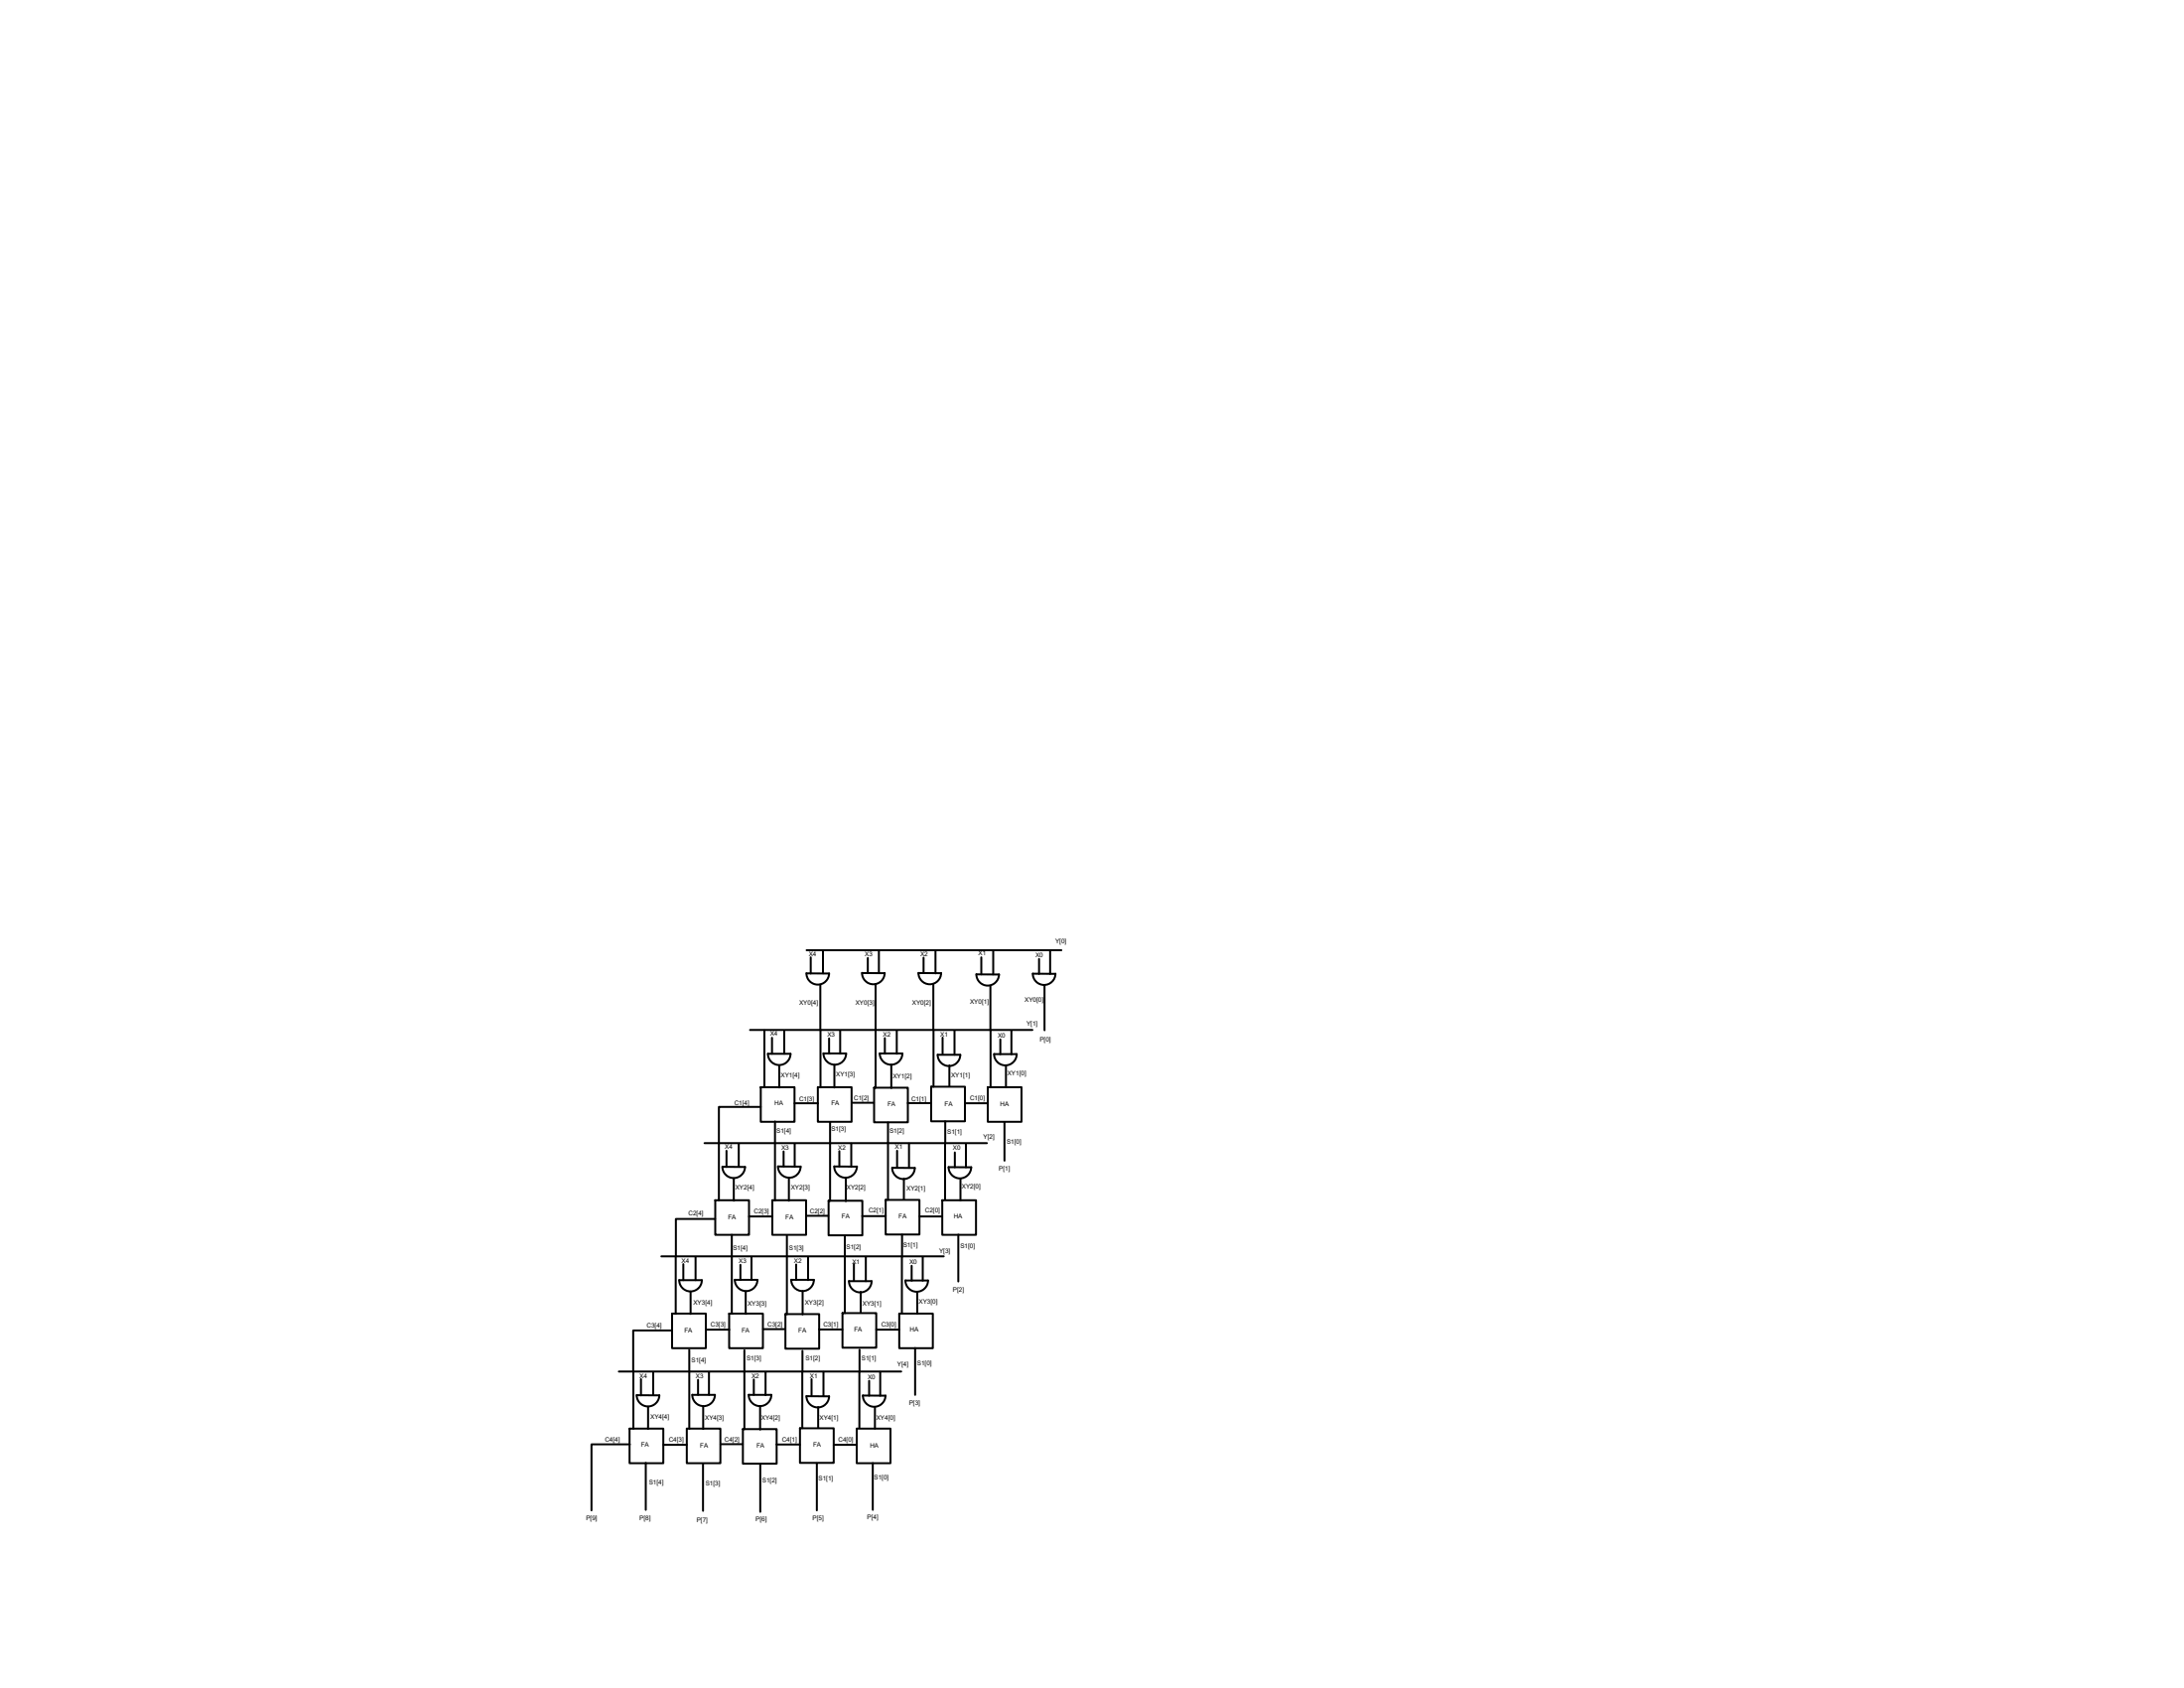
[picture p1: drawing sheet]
<svg xmlns="http://www.w3.org/2000/svg" width="279mm" height="216mm" viewBox="0 0 279 216" stroke-linecap="round" stroke-linejoin="round" font-family="sans-serif">
<!-- layer: 0 -->
<g fill="none" stroke="#000" stroke-width=".25">
<path d="M95.9 131.7h36.2M97.3 139.1h4.3v4.4h-4.3zM97.8 131.8v7.3M98.2 134.8a1.45 1.45 0 0 0 1.5 1.4 1.45 1.45 0 0 0 1.4-1.4h-2.8M98.8 132.7v2.1M99.7 136.2v2.9M100.3 131.8v3M103.2 124.5a1.45 1.45 0 0 0 1.4 1.4 1.45 1.45 0 0 0 1.5-1.4M103.2 124.5h2.9M103.2 121.5h32.6M103.7 122.4v2.1M104.6 139.1h4.3v4.4h-4.3z"/>
<path d="M104.9 125.9v5.9M105 131.7v7.4M105.3 121.5v3M105.3 134.7a1.45 1.45 0 0 0 1.5 1.5 1.45 1.45 0 0 0 1.4-1.5h-2.9M106.1 132.8v1.9M106.7 136.2v2.9M107.5 131.8v2.9M110.3 124.4a1.45 1.45 0 0 0 1.4 1.5 1.45 1.45 0 0 0 1.5-1.4h-2.9M111 122.5v2M111.8 139.1h4.3v4.4h-4.3zM112 125.9v5.8M112 131.8v7.3"/>
<path d="M112.4 121.6v2.9M112.5 134.7a1.45 1.45 0 0 0 1.5 1.5 1.45 1.45 0 0 0 1.4-1.5h-2.8M113.2 132.8v1.9M114 136.2v3M114.7 131.8v3M117.5 124.4a1.45 1.45 0 0 0 1.4 1.5 1.45 1.45 0 0 0 1.5-1.4h-2.9M118.2 122.5v2M119.1 139h4.3v4.4h-4.3zM119.4 125.8v13.2M119.7 121.5v3M120 134.9a1.45 1.45 0 0 0 1.4 1.4 1.45 1.45 0 0 0 1.5-1.4h-2.9M120.6 132.7v2.2"/>
<path d="M121.5 136.3v2.6M122.1 131.8v3.1M124.9 124.6a1.45 1.45 0 0 0 1.4 1.5 1.45 1.45 0 0 0 1.5-1.5M124.9 124.6h2.9M125.5 122.4v2.2M126.4 139.1h4.3v4.4h-4.3zM126.7 126.1v5.7M126.7 131.8v7.1M127.1 121.5v3.1M127.2 134.8a1.45 1.45 0 0 0 1.4 1.5 1.45 1.45 0 0 0 1.5-1.5h-2.9M128 132.9v1.9M128.7 136.3v2.8"/>
<path d="M129.4 131.8v3M132.1 124.5a1.45 1.45 0 0 0 1.5 1.5 1.45 1.45 0 0 0 1.4-1.5M132.1 124.5l2.9 .1M132.9 122.7v1.9M133.6 126v5.8M134.3 121.5v3.1M90.1 146.2h36.2M91.5 155.9h-5l-.1 12.1M91.5 153.5h4.3v4.4h-4.3zM92.9 147.2v2.1M93.6 157.9v10.1M93.9 150.7v2.9"/>
<path d="M94.5 146.3v2.9M95.3 149.2a1.45 1.45 0 0 1-1.4 1.5 1.45 1.45 0 0 1-1.5-1.5l2.9 .1M95.8 155.6h3M97.3 141.6h-5.3v11.9M98.8 153.5h4.3v4.4h-4.3zM99.1 143.4v10.1M99.5 149.2a1.45 1.45 0 0 0 1.5 1.4 1.45 1.45 0 0 0 1.4-1.4M99.5 149.2h2.9M100.2 147.3v1.9M100.7 158v2.7M100.9 150.7v2.9M101.6 141.1h3"/>
<path d="M101.7 146.3v2.9M103.1 155.5h2.9M106 153.6h4.3v4.4h-4.3zM106.2 143.5v2.7M106.2 146.3v7.3M106.7 149.2a1.45 1.45 0 0 0 1.5 1.4 1.45 1.45 0 0 0 1.4-1.4M106.7 149.2h2.9M107.4 147.2v2M108.1 158v10M108.2 150.6v3M108.9 146.3v2.9M109 141h2.8"/>
<path d="M110.3 155.5h3M113.3 153.5h4.3v4.4h-4.3zM113.6 143.6v9.9M114.8 147.2v2.2M115.4 157.9v2.9M115.6 150.7v2.7M116.1 141.1h3M116.3 146.3v3.1M117 149.4a1.45 1.45 0 0 1-1.4 1.4 1.45 1.45 0 0 1-1.5-1.5l2.9 .1M117.6 155.6h2.9M120.5 153.5h4.4v4.4h-4.4zM120.9 146.3v7.1"/>
<path d="M120.9 143.4v2.9M121.3 149.3a1.45 1.45 0 0 0 1.5 1.4 1.45 1.45 0 0 0 1.4-1.4h-2.8M122.2 147.4v1.9M122.6 157.9v6M122.9 150.8v2.7M123.4 141.1h3M123.6 146.3v3M128.5 143.5v5M79.2 175.4h36.1M81 175.4v7.3M81.4 178.4a1.45 1.45 0 0 0 1.5 1.5 1.45 1.45 0 0 0 1.4-1.5M81.5 178.4l2.8 .1"/>
<path d="M82 176.4v2.1M82.9 179.9v2.9M83.6 175.5v2.9M84.6 160.7h36.1M86 170.2h-5v5.2M86 168h4.3v4.4h-4.3zM86.9 163.7a1.45 1.45 0 0 0 1.4 1.5 1.45 1.45 0 0 0 1.5-1.5h-2.9M87.4 161.7v2M88.2 172.6v10.1M88.3 165.2v2.9M88.6 178.4a1.45 1.45 0 0 0 1.4 1.4 1.45 1.45 0 0 0 1.5-1.4h-2.9M89 160.8v2.9"/>
<path d="M89.3 176.5v1.9M90 179.9v2.9M90.3 170.1h3M90.7 175.5v2.9M93.3 168h4.3v4.4h-4.3zM94 163.7a1.45 1.45 0 0 0 1.4 1.4 1.45 1.45 0 0 0 1.5-1.4h-2.9M94.7 161.8v1.9M95.2 172.7v2.7M95.2 175.5v7.3M95.4 165.2v2.9M95.8 178.4a1.45 1.45 0 0 0 1.4 1.4 1.45 1.45 0 0 0 1.5-1.4h-2.9M96.1 160.8v2.9"/>
<path d="M96.4 176.4v2M97.2 179.8v3.1M97.6 170h2.8M97.9 175.5v2.9M100.5 168.1h4.3v4.4h-4.3zM100.7 160.8v7.3M101.2 163.7a1.45 1.45 0 0 0 1.5 1.4 1.45 1.45 0 0 0 1.4-1.4h-2.9M101.9 161.7v2M102.7 172.8l-.1 9.9M102.7 165.1v3M103.2 178.6a1.45 1.45 0 0 0 1.4 1.4 1.45 1.45 0 0 0 1.5-1.4M103.2 178.6h2.9"/>
<path d="M103.4 160.8v2.9M103.8 176.4v2.2M104.7 180v2.6M104.8 170h3M105.3 175.5v3.1M107.8 168h4.3v4.4h-4.3zM108.6 163.8a1.45 1.45 0 0 0 1.4 1.5 1.45 1.45 0 0 0 1.5-1.4h-2.9M109.2 161.7v2.1M110 172.6l-.1 10M110.1 165.2v2.7M110.4 178.5a1.45 1.45 0 0 0 1.4 1.4 1.45 1.45 0 0 0 1.5-1.4h-2.9M110.8 160.8v3.1"/>
<path d="M111.2 176.6v1.9M112.1 170.1h2.9M112.6 175.5v3M115 168h4.3v4.4h-4.3zM115.4 160.8v7.1M115.8 163.8a1.45 1.45 0 0 0 1.5 1.4 1.45 1.45 0 0 0 1.4-1.4h-2.9M116.6 161.9v1.9M117.1 172.4v6M117.3 165.3v2.7M118 160.8v3M80.5 182.7h4.4v4.4h-4.4zM80.6 184.7h-4.9v8.5"/>
<path d="M82.6 187.1v6M84.9 184.8h3M87.9 182.7h4.3v4.4h-4.3zM89.9 187.2v6M92.2 184.7h2.8M95 182.8h4.4v4.4h-4.4zM97.3 187.4v6M99.3 184.8h3M102.3 182.7h4.4v4.4h-4.4zM104.5 187.2v6M106.7 184.8h2.9M109.6 182.7h4.3v4.4h-4.3z"/>
<path d="M111.7 187.1v6M111.9 180v2.7"/>
</g>
<g font-size=".8">
<text x="103.5" y="122.3">X4</text>
<text x="110.6" y="122.3">X3</text>
<text x="117.7" y="122.3">X2</text>
<text x="125.2" y="122.2">X1</text>
<text x="132.5" y="122.4">X0</text>
<text x="135" y="120.7">Y[0]</text>
<text x="102.2" y="128.5">XY0[4]</text>
<text x="109.4" y="128.6">XY0[3]</text>
<text x="116.7" y="128.6">XY0[2]</text>
<text x="124.1" y="128.4">XY0[1]</text>
<text x="131.1" y="128.2">XY0[0]</text>
<text x="131.3" y="131.1">Y[1]</text>
<text x="98.5" y="132.5">X4</text>
<text x="99.9" y="137.8">XY1[4]</text>
<text x="105.8" y="132.5">X3</text>
<text x="107" y="137.6">XY1[3]</text>
<text x="113" y="132.6">X2</text>
<text x="114.2" y="137.9">XY1[2]</text>
<text x="120.3" y="132.6">X1</text>
<text x="121.7" y="137.8">XY1[1]</text>
<text x="127.6" y="132.7">X0</text>
<text x="128.9" y="137.6">XY1[0]</text>
<text x="133" y="133.2">P[0]</text>
<text x="93.9" y="141.3">C1[4]</text>
<text x="99.1" y="141.4">HA</text>
<text x="102.2" y="140.9">C1[3]</text>
<text x="106.3" y="141.3">FA</text>
<text x="109.2" y="140.7">C1[2]</text>
<text x="113.5" y="141.4">FA</text>
<text x="116.6" y="140.8">C1[1]</text>
<text x="120.8" y="141.4">FA</text>
<text x="124.1" y="140.8">C1[0]</text>
<text x="128" y="141.5">HA</text>
<text x="92.7" y="146.9">X4</text>
<text x="99.3" y="144.9">S1[4]</text>
<text x="99.9" y="147.1">X3</text>
<text x="106.3" y="144.7">S1[3]</text>
<text x="107.2" y="147">X2</text>
<text x="113.8" y="144.9">S1[2]</text>
<text x="114.5" y="147">X1</text>
<text x="121.2" y="145">S1[1]</text>
<text x="121.9" y="147.1">X0</text>
<text x="125.8" y="145.7">Y[2]</text>
<text x="127.8" y="149.7">P[1]</text>
<text x="128.8" y="146.3">S1[0]</text>
<text x="88.1" y="155.4">C2[4]</text>
<text x="93.1" y="155.9">FA</text>
<text x="94.1" y="152.2">XY2[4]</text>
<text x="96.5" y="155.2">C2[3]</text>
<text x="100.5" y="155.9">FA</text>
<text x="101.2" y="152.1">XY2[3]</text>
<text x="103.6" y="155.2">C2[2]</text>
<text x="107.7" y="155.9">FA</text>
<text x="108.3" y="152.1">XY2[2]</text>
<text x="111.1" y="155.1">C2[1]</text>
<text x="115" y="155.9">FA</text>
<text x="116" y="152.2">XY2[1]</text>
<text x="118.3" y="155.1">C2[0]</text>
<text x="122" y="155.9">HA</text>
<text x="123" y="152.1">XY2[0]</text>
<text x="87.2" y="161.6">X4</text>
<text x="93.8" y="159.9">S1[4]</text>
<text x="94.5" y="161.6">X3</text>
<text x="100.9" y="159.9">S1[3]</text>
<text x="101.6" y="161.5">X2</text>
<text x="108.3" y="159.7">S1[2]</text>
<text x="109" y="161.6">X1</text>
<text x="115.5" y="159.5">S1[1]</text>
<text x="116.3" y="161.7">X0</text>
<text x="120.1" y="160.2">Y[3]</text>
<text x="122.9" y="159.7">S1[0]</text>
<text x="88.7" y="166.9">XY3[4]</text>
<text x="95.6" y="167">XY3[3]</text>
<text x="103" y="166.8">XY3[2]</text>
<text x="110.3" y="167">XY3[1]</text>
<text x="117.5" y="166.8">XY3[0]</text>
<text x="121.9" y="165.2">P[2]</text>
<text x="82.7" y="169.8">C3[4]</text>
<text x="87.5" y="170.4">FA</text>
<text x="90.9" y="169.7">C3[3]</text>
<text x="94.9" y="170.4">FA</text>
<text x="95.5" y="174">S1[3]</text>
<text x="98.2" y="169.7">C3[2]</text>
<text x="102.1" y="170.5">FA</text>
<text x="103" y="174">S1[2]</text>
<text x="105.3" y="169.7">C3[1]</text>
<text x="109.3" y="170.3">FA</text>
<text x="110.2" y="174">S1[1]</text>
<text x="112.7" y="169.7">C3[0]</text>
<text x="116.4" y="170.4">HA</text>
<text x="81.8" y="176.2">X4</text>
<text x="88.5" y="174.3">S1[4]</text>
<text x="89" y="176.2">X3</text>
<text x="96.1" y="176.3">X2</text>
<text x="103.6" y="176.2">X1</text>
<text x="111" y="176.4">X0</text>
<text x="114.8" y="174.8">Y[4]</text>
<text x="116.3" y="179.7">P[3]</text>
<text x="117.3" y="174.6">S1[0]</text>
<text x="77.4" y="184.5">C4[4]</text>
<text x="82" y="185.1">FA</text>
<text x="83.2" y="181.5">XY4[4]</text>
<text x="85.6" y="184.5">C4[3]</text>
<text x="89.6" y="185.2">FA</text>
<text x="90.2" y="181.6">XY4[3]</text>
<text x="92.7" y="184.4">C4[2]</text>
<text x="96.8" y="185.2">FA</text>
<text x="97.4" y="181.6">XY4[2]</text>
<text x="100" y="184.5">C4[1]</text>
<text x="104" y="185.1">FA</text>
<text x="104.8" y="181.6">XY4[1]</text>
<text x="107.3" y="184.4">C4[0]</text>
<text x="111.3" y="185.2">HA</text>
<text x="112.1" y="181.6">XY4[0]</text>
<text x="83" y="189.8">S1[4]</text>
<text x="90.3" y="190">S1[3]</text>
<text x="97.5" y="189.6">S1[2]</text>
<text x="104.7" y="189.4">S1[1]</text>
<text x="111.8" y="189.2">S1[0]</text>
<text x="75" y="194.4">P[9]</text>
<text x="81.8" y="194.5">P[8]</text>
<text x="89.1" y="194.7">P[7]</text>
<text x="96.7" y="194.6">P[6]</text>
<text x="103.9" y="194.5">P[5]</text>
<text x="110.9" y="194.3">P[4]</text>
</g>
</svg>
